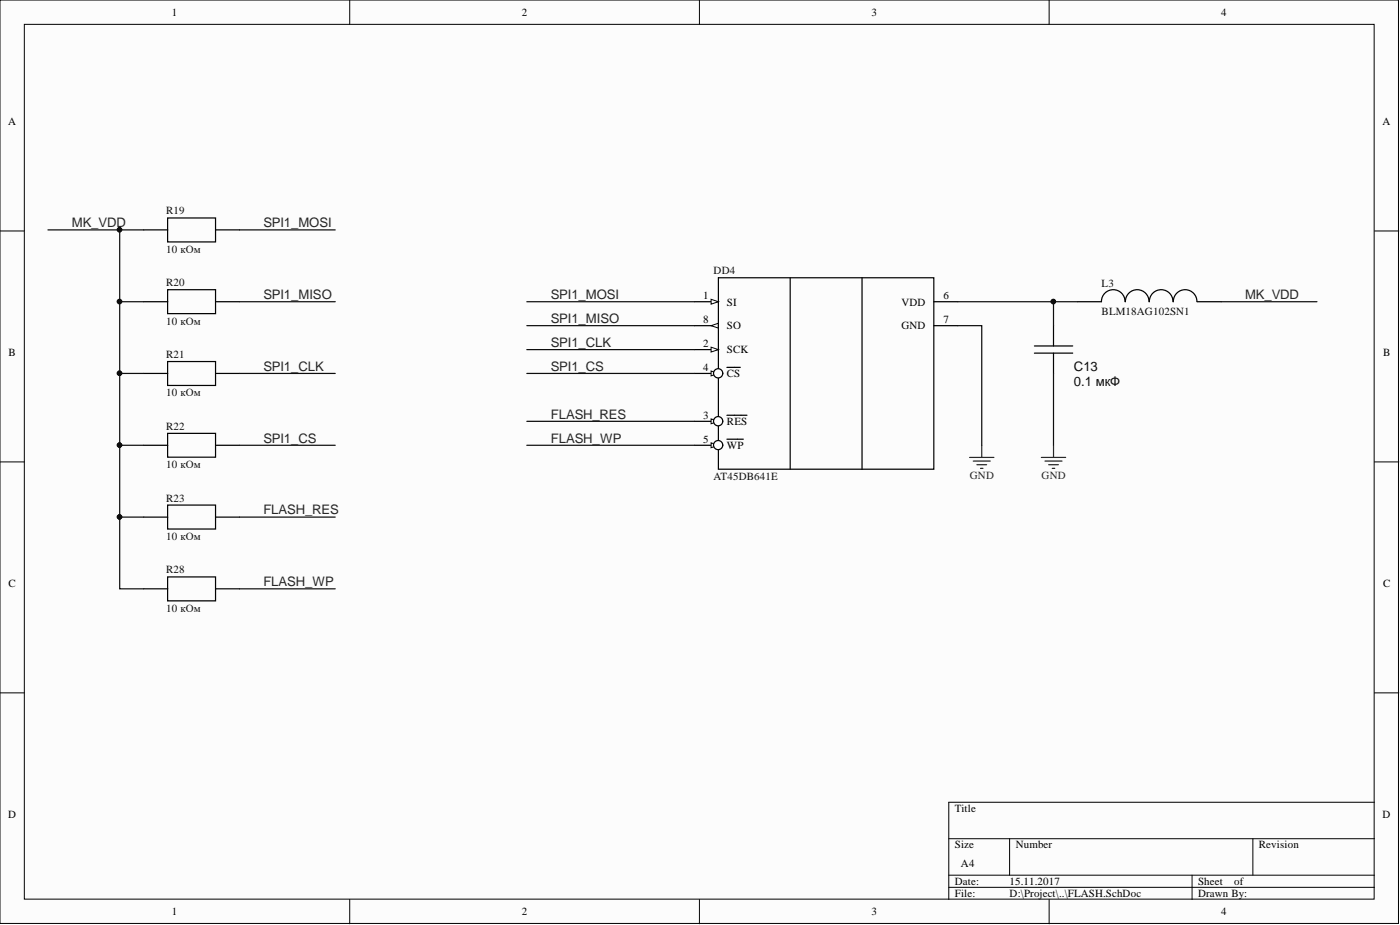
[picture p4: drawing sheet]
<svg xmlns="http://www.w3.org/2000/svg" width="292mm" height="193mm" viewBox="0 0 292 193" stroke-linecap="round" stroke-linejoin="round" font-family="sans-serif">
<g fill="#fcfcfc" stroke="#000" stroke-width=".21">
<path d="M0 0h291.8v192.6h-291.8z"/>
<path d="M5.1 5.1h281.6v182.5h-281.6z"/>
</g>
<g fill="none" stroke="#000" stroke-width=".21">
<path d="M73 0v5.1M145.9 0v5.1M218.9 0v5.1M0 48.2h5.1M286.8 48.2h5.1M0 96.4h5.1M286.8 96.4h5.1M0 144.5h5.1M286.8 144.5h5.1M198 175h88.8M210.6 175v7.6M261.4 175v7.6"/>
<path d="M286.8 167.4h-88.8v20.2M73 187.6v5.1M145.9 187.6v5.1M198 182.6h88.8M198 185.1h88.8M218.9 187.6v5.1M248.7 182.6v5"/>
</g>
<path d="M144.9 62.9h5" fill="none" stroke="#000" stroke-width=".25"/>
<path d="M148.4 62.4l1.5 .5-1.5 .6z" fill="#fcfcfc"/>
<path d="M148.4 62.4l1.5 .5-1.5 .6z" fill="none" stroke="#000" stroke-width=".21"/>
<path d="M144.9 72.9h5" fill="none" stroke="#000" stroke-width=".25"/>
<path d="M148.4 72.4l1.5 .5-1.5 .5z" fill="#fcfcfc"/>
<path d="M148.4 72.4l1.5 .5-1.5 .5z" fill="none" stroke="#000" stroke-width=".21"/>
<path d="M144.9 87.9h5" fill="none" stroke="#000" stroke-width=".25"/>
<path d="M148.4 87.4l1.5 .5-1.5 .5z" fill="#fcfcfc"/>
<path d="M148.4 87.4l1.5 .5-1.5 .5z" fill="none" stroke="#000" stroke-width=".21"/>
<path d="M144.9 77.9h5M151.7 86.6h4.2" fill="none" stroke="#000" stroke-width=".25"/>
<path d="M148.4 77.4l1.5 .5-1.5 .5z" fill="#fcfcfc"/>
<path d="M148.4 77.4l1.5 .5-1.5 .5z" fill="none" stroke="#000" stroke-width=".21"/>
<path d="M151.7 76.6h2.8M144.9 92.9h5" fill="none" stroke="#000" stroke-width=".25"/>
<path d="M148.4 92.4l1.5 .5-1.5 .5z" fill="#fcfcfc"/>
<path d="M148.4 92.4l1.5 .5-1.5 .5z" fill="none" stroke="#000" stroke-width=".21"/>
<path d="M144.9 67.9h5M194.8 62.9h5M194.8 67.9h5M151.7 91.6h3.4" fill="none" stroke="#000" stroke-width=".25"/>
<path d="M148.4 67.9l1.5-.5v1z" fill="#fcfcfc"/>
<path d="M148.4 67.9l1.5-.5v1z" fill="none" stroke="#000" stroke-width=".21"/>
<path d="M149.9 57.9h44.9v40h-44.9zM164.9 57.9v40M179.9 57.9v40" fill="none" stroke="#000" stroke-width=".25"/>
<g fill="#fefefe" stroke="#000" stroke-width=".25">
<circle cx="149.8" cy="87.9" r=".96"/>
<circle cx="149.8" cy="92.8" r=".96"/>
<circle cx="149.8" cy="77.9" r=".96"/>
</g>
<g fill="none" stroke="#000" stroke-width=".25">
<path d="M30 48h5M35 45.5h10v5h-10zM45 48h5M30 62.9h5M30 77.9h5M35 60.4h10v5h-10zM35 75.4h10v5h-10zM45 62.9h5M45 77.9h5M215.8 73.7h8M215.8 72.2h8M219.8 67.9v4.3"/>
<path d="M219.8 73.7v4.2M234.7 62.9a2.46 2.46 0 0 0-2.4-2.5 2.46 2.46 0 0 0-2.5 2.5h-5M239.7 62.9a2.46 2.46 0 0 0-2.4-2.5 2.46 2.46 0 0 0-2.5 2.5M244.7 62.9a2.46 2.46 0 0 0-2.4-2.5 2.46 2.46 0 0 0-2.5 2.5M249.7 62.9a2.46 2.46 0 0 0-2.4-2.5 2.46 2.46 0 0 0-2.5 2.5M249.8 62.9h5M30 92.9h5M35 90.4h10v5h-10zM45 92.9h5M30 107.9h5M35 105.4h10v5h-10zM45 107.9h5"/>
<path d="M30 122.8h5M35 120.4h10v4.9h-10zM45 122.8h5"/>
</g>
<path d="M202.3 95.4h5.1M203.1 96.2h3.5M203.8 96.9h2M204.6 97.7h.5M204.8 92.9v2.5M217.3 95.4h5M218 96.2h3.6M218.8 96.9h2M219.6 97.7h.5M219.8 92.9v2.5" fill="none" stroke="#262626" stroke-width=".25"/>
<g fill="none" stroke="#0e0e0e" stroke-width=".25">
<path d="M10 48h15v14.9h5M25 48h5M50 48h19.9M25 62.9v15h5M25 77.9v15h5M50 62.9h19.9M50 77.9h19.9M109.9 62.9h35M109.9 67.9h35M109.9 72.9h35M109.9 77.9h35M199.8 62.9h20v5"/>
<path d="M199.8 67.9h5v25M219.8 77.9v15M219.8 62.9h5M254.8 62.9h20M25 92.9v15h5M50 92.9h19.9M109.9 87.9h35M109.9 92.9h35M25 107.9v14.9h5M50 107.9h19.9M50 122.8h19.9"/>
</g>
<g fill="#0e0e0e" stroke="#0e0e0e" stroke-width=".21">
<circle cx="219.8" cy="62.9" r=".47"/>
<circle cx="24.9" cy="62.9" r=".47"/>
<circle cx="24.9" cy="77.9" r=".47"/>
<circle cx="24.9" cy="92.9" r=".47"/>
<circle cx="24.9" cy="107.8" r=".47"/>
<circle cx="24.9" cy="47.9" r=".47"/>
</g>
<g font-size="2.7" fill="#262626">
<text x="15" y="47.4">MK_VDD</text>
<text x="54.9" y="47.4">SPI1_MOSI</text>
<text x="54.9" y="62.4">SPI1_MISO</text>
<text x="114.9" y="62.4">SPI1_MOSI</text>
<text x="259.8" y="62.4">MK_VDD</text>
<text x="114.9" y="67.4">SPI1_MISO</text>
<text x="54.9" y="77.3">SPI1_CLK</text>
<text x="114.9" y="72.4">SPI1_CLK</text>
<text x="114.9" y="77.3">SPI1_CS</text>
<text x="114.9" y="87.3">FLASH_RES</text>
<text x="54.9" y="92.3">SPI1_CS</text>
<text x="114.9" y="92.3">FLASH_WP</text>
<text x="54.9" y="107.3">FLASH_RES</text>
<text x="54.9" y="122.3">FLASH_WP</text>
</g>
<g font-size="2.7" fill="#0e0e0e">
<text x="224.1" y="77.4">C13</text>
<text x="224.1" y="80.5">0.1 мкФ</text>
</g>
<g font-size="2.3">
<text x="35.9" y="3.3">1</text>
<text x="108.9" y="3.3">2</text>
<text x="181.8" y="3.3">3</text>
<text x="254.8" y="3.3">4</text>
<text x="1.7" y="26.1">A</text>
<text x="288.5" y="26.1">A</text>
<text x="146.7" y="62.5">1</text>
<text x="151.7" y="63.7">SI</text>
<text x="188.1" y="63.7">VDD</text>
<text x="196.9" y="62.5">6</text>
<text x="146.7" y="67.5">8</text>
<text x="151.7" y="68.7">SO</text>
<text x="188.1" y="68.7">GND</text>
<text x="196.9" y="67.5">7</text>
<text x="1.8" y="74.3">B</text>
<text x="146.7" y="72.4">2</text>
<text x="146.7" y="77.4">4</text>
<text x="151.7" y="73.7">SCK</text>
<text x="288.6" y="74.3">B</text>
<text x="151.7" y="78.7">CS</text>
<text x="146.7" y="87.4">3</text>
<text x="151.7" y="88.7">RES</text>
<text x="146.7" y="92.4">5</text>
<text x="151.7" y="93.7">WP</text>
<text x="1.8" y="122.5">C</text>
<text x="288.6" y="122.5">C</text>
<text x="1.7" y="170.7">D</text>
<text x="199.2" y="169.4">Title</text>
<text x="288.5" y="170.7">D</text>
<text x="199.2" y="177">Size</text>
<text x="211.9" y="177">Number</text>
<text x="262.7" y="177">Revision</text>
<text x="199.2" y="184.6">Date:</text>
<text x="200.5" y="180.8">A4</text>
<text x="210.6" y="184.6">15.11.2017</text>
<text x="250" y="184.6">Sheet</text>
<text x="257.5" y="184.6">of</text>
<text x="35.9" y="190.9">1</text>
<text x="108.9" y="190.9">2</text>
<text x="181.8" y="190.9">3</text>
<text x="199.2" y="187.1">File:</text>
<text x="210.6" y="187.1">D:\Project\..\FLASH.SchDoc</text>
<text x="250" y="187.1">Drawn By:</text>
<text x="254.8" y="190.9">4</text>
</g>
<g font-size="2.3" fill="#0e0e0e">
<text x="34.7" y="44.7">R19</text>
<text x="34.7" y="52.8">10 кОм</text>
<text x="34.7" y="59.7">R20</text>
<text x="148.9" y="57.2">DD4</text>
<text x="229.8" y="59.9">L3</text>
<text x="229.8" y="65.8">BLM18AG102SN1</text>
<text x="34.7" y="67.7">10 кОм</text>
<text x="34.7" y="74.6">R21</text>
<text x="34.7" y="82.7">10 кОм</text>
<text x="34.7" y="89.7">R22</text>
<text x="34.7" y="97.7">10 кОм</text>
<text x="148.9" y="100.2">AT45DB641E</text>
<text x="34.7" y="104.6">R23</text>
<text x="34.7" y="112.7">10 кОм</text>
<text x="34.7" y="119.6">R28</text>
<text x="34.7" y="127.6">10 кОм</text>
</g>
<g font-size="2.3" fill="#262626">
<text x="202.4" y="100">GND</text>
<text x="217.3" y="100">GND</text>
</g>
</svg>
